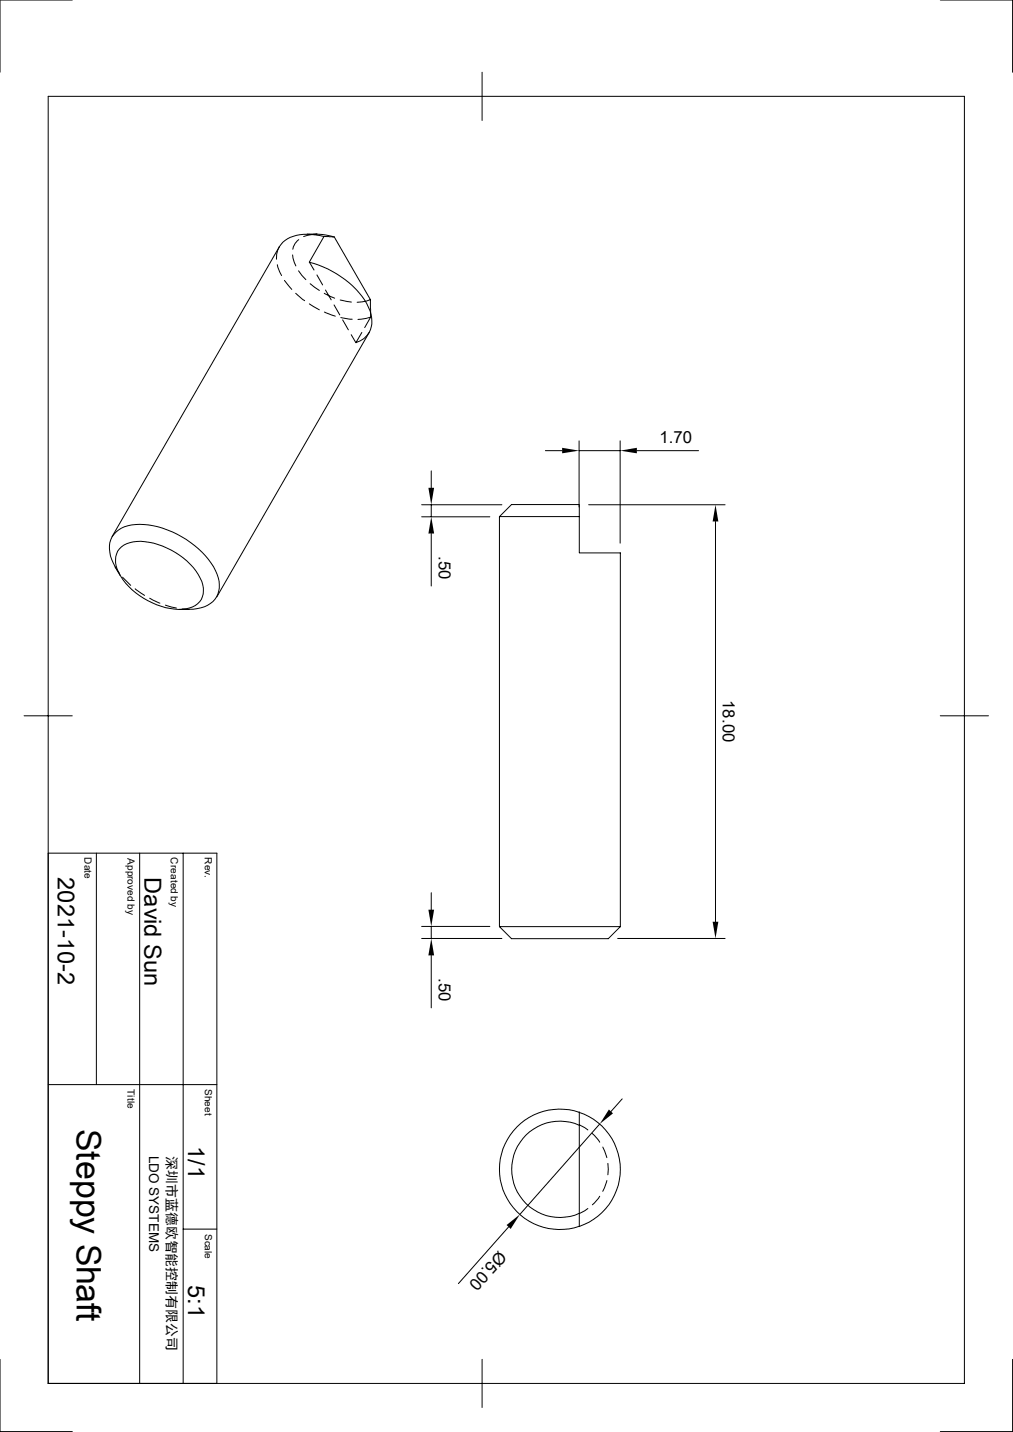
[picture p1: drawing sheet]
<svg xmlns="http://www.w3.org/2000/svg" width="210mm" height="297mm" viewBox="0 0 210 297" stroke-linecap="round" stroke-linejoin="round" font-family="sans-serif">
<g fill="none" stroke="#000" stroke-width=".21">
<path d="M10 20h189.9v266.9h-189.9zM15 0h-15v15M99.9 15v10M194.9 0h15v15M57.5 54.9l.9 2.2M57.9 51.2a4.4 4.4 0 0 0-.6 2.6M57.9 51.2l-34.7 60.1M59 58.2l1.5 1.8M60.7 52.9v.7l.6 1.6M61.9 56.2l1.5 1.8M61.9 49.7a3.1 3.1 0 0 0-1.2 2M63.7 48.6h2"/>
<path d="M64.1 54.4a20 20 0 0 1 11.9 8.5 6.3 6.3 0 0 1 .5 6.1M64.3 58.8l1.9 1.4M65.7 48.6l1.7 .1 1.9 .4M65.7 48.6l-1.9 .2-.9 .3M65.7 57l1.2 2.1M67.2 49.1a9.8 9.8 0 0 0-8.1 .8l-1.2 1.3M69.3 49.1l-2.1-.1-3.1 5.4 1 1.6M69.3 49.1l7.5 13M61.3 60.8l1.9 1.6M64.1 63l2.1 1.3M67.2 60.8l2.2 1M67.3 64.7l2.2 .9"/>
<path d="M67.5 60.2l1.2 2M69.3 63.2l1.1 2.1M70.5 62.2l2.4 .5M70.7 65.9l2.3 .3M71 66.3l1.2 2.1M72.8 69.4l1 1.7M75 69l-1.2 2.1a4.6 4.6 0 0 0 2.7-2.1M76.5 69l-31.5 54.8M76.8 62.1l-.8 .3-2 .3M76.8 62.1v3.7M76.8 65.8l-2.6 .5M76.8 65.8l-1.2 2.1"/>
<path d="M89.4 97.7v3.5M113.1 93.5h3.4M120.1 91.4v13.8M120.1 93.5h8.5M128.6 91.4v21.2M132 93.5h12.8M23.9 117.6a5.9 5.9 0 0 1-.3-6.8 6.3 6.3 0 0 1 5.4-2 19.3 19.3 0 0 1 15.7 9.5 5.1 5.1 0 0 1-1.1 6.9 7.5 7.5 0 0 1-4.4 1.2M24.7 118.8l-.8-1.2 1 1.7M24.7 113.9a6.3 6.3 0 0 1 6.2-1.4 15.1 15.1 0 0 1 10.9 8.1 3.9 3.9 0 0 1-3.3 5.7 14.9 14.9 0 0 1-11.8-4.7 8.4 8.4 0 0 1-2.7-5.5 3.7 3.7 0 0 1 .7-2.2zM25.4 119.7l1.7 1.7M87.4 104.7h16.7M87.4 107.2h14.2"/>
<path d="M89.4 104.7v2.5M89.4 110.7v10.8M103.5 107.1h16.6M103.5 107.1l2.5-2.5h14.1v10.1h8.5v77.5M103.5 107.1v85.1M122 104.7h28.3M148.3 108.2v83M28 122.1l2 1.4M31 124.1l2.1 1M34.3 125.5l2.3 .6M37.8 126.3l1.4 .1h-2M5 148.5h10"/>
<path d="M194.9 148.5h10M10 177h35v109.9h-35M20 177v48M29 177v109.9M38 177v109.9M87.4 194.6h16.7M87.4 192.2h14.2M89.4 185.2v3.5M89.4 192.2v2.4M89.4 198.2v10.8M103.5 192.2l2.5 2.5h20.1l2.5-2.5M103.5 192.2h25.1"/>
<path d="M128.1 194.6h22.2M10 225h35M120.1 230.7a12.5 12.5 0 0 1 8.5 11.8 12.5 12.5 0 0 1-8.5 11.9v-2.7M120.1 233.4a10 10 0 0 0-14 9.1 10 10 0 0 0 14 9.2M120.1 233.3l1.8 1.1M120.1 230.7a12.5 12.5 0 0 0-16.6 11.8 12.5 12.5 0 0 0 16.6 11.8M120.1 230.6v2.7M120.1 233.3v18.4M122.8 235.1l1.5 1.8M124.3 233.1l-16.5 18.8M125 237.9l.8 2.2M129 227.9l-2.3 2.6"/>
<path d="M38 254.9h7M105.5 254.5l-10.5 11.7M121.9 250.7l-1.8 1M124.3 248.1l-1.5 1.8M125.8 244.9l-.8 2.2M126 241.3v2.4M0 281.9v15h15M99.9 281.9v10M209.9 281.9v15h-15"/>
</g>
<path d="M116.5 92.9l3.6 .6-3.6 .5zM128.6 93.5l3.4-.6v1.1zM88.8 101.2h1.2l-.6 3.5zM89.4 107.2l.6 3.5h-1.2zM148.3 104.7l.6 3.5h-1.2zM88.8 188.7h1.2l-.6 3.5zM89.4 194.6l.6 3.6h-1.2zM147.7 191.2h1.2l-.6 3.4zM126.2 230.1l.9 .8-2.8 2.2zM105 254.1l2.8-2.2-1.9 3z" fill="#000"/>
<text font-size="7" x="16" y="234.1" transform="rotate(90 16 234.1)">Steppy Shaft</text>
<g font-size="4.9">
<text x="12" y="181.9" transform="rotate(90 12 181.9)">2021-10-2</text>
<text x="30" y="181.9" transform="rotate(90 30 181.9)">David Sun</text>
<text x="39" y="237.7" transform="rotate(90 39 237.7)">1/1</text>
<text x="39" y="266.6" transform="rotate(90 39 266.6)">5:1</text>
</g>
<g font-size="3.5">
<text x="136.7" y="91.9">1.70</text>
<text x="91" y="115.4" transform="rotate(90 91 115.4)">.50</text>
<text x="149.9" y="145.2" transform="rotate(90 149.9 145.2)">18.00</text>
<text x="91" y="202.9" transform="rotate(90 91 202.9)">.50</text>
<text x="103.4" y="259.2" transform="rotate(132 103.4 259.2)">Ø5.0</text>
</g>
<text font-size="2.9" x="34.6" y="239.8" transform="rotate(90 34.6 239.8)">深圳市蓝德欧智能控制有限公司</text>
<text font-size="2.8" x="30.9" y="239.7" transform="rotate(90 30.9 239.7)">LDO SYSTEMS</text>
<g font-size="2.1">
<text x="17.5" y="177.8" transform="rotate(90 17.5 177.8)">Date</text>
<text x="26.5" y="178" transform="rotate(90 26.5 178)">Approved by</text>
<text x="35.4" y="177.8" transform="rotate(90 35.4 177.8)">Created by</text>
<text x="42.5" y="177.8" transform="rotate(90 42.5 177.8)">Rev.</text>
<text x="26.5" y="225.9" transform="rotate(90 26.5 225.9)">Title</text>
<text x="42.5" y="225.8" transform="rotate(90 42.5 225.8)">Sheet</text>
<text x="42.5" y="255.9" transform="rotate(90 42.5 255.9)">Scale</text>
</g>
</svg>
